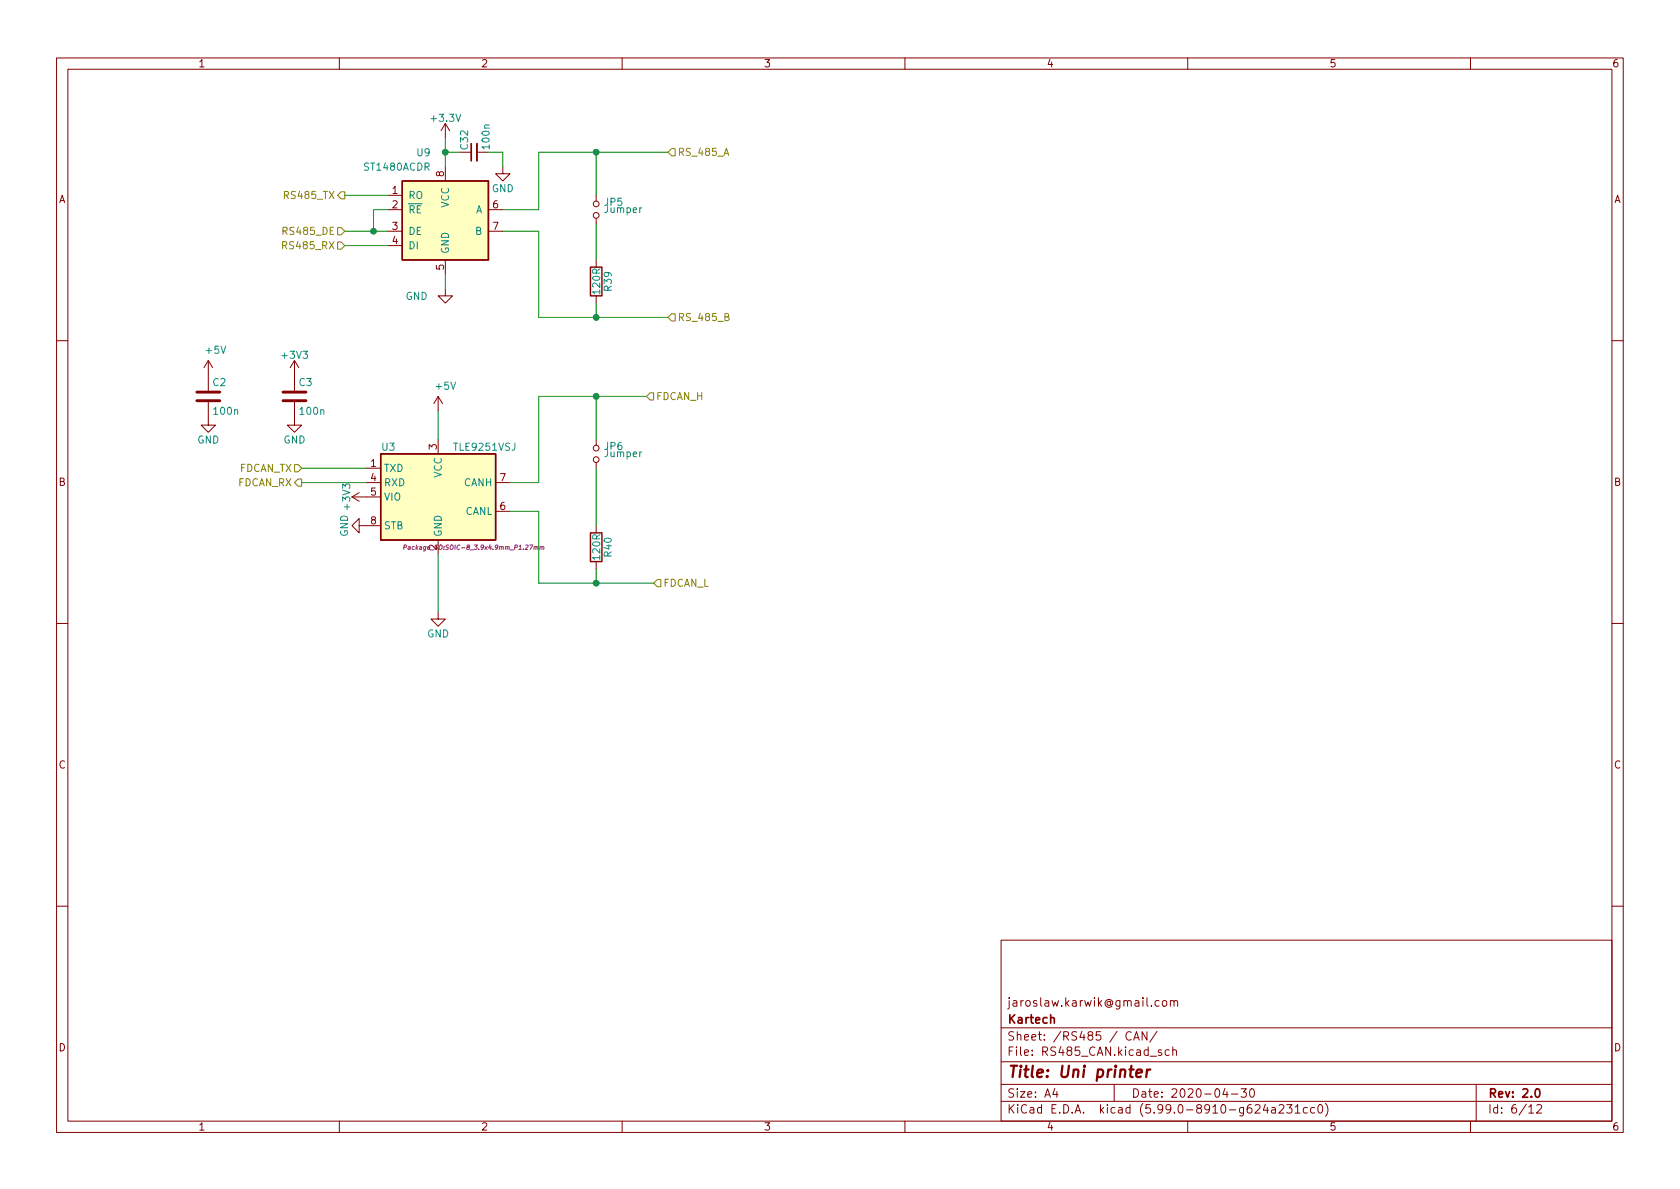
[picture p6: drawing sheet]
<svg xmlns="http://www.w3.org/2000/svg" width="297mm" height="210mm" viewBox="0 0 297 210" stroke-linecap="round" stroke-linejoin="round" font-family="sans-serif">
<g fill="none" stroke="#840000" stroke-width=".18">
<path d="M10 10.2h277v190.1h-277zM12 12.2h273v186.1h-273zM60 10.2v2M110 10.2v2M160 10.2v2M210 10.2v2M260 10.2v2M68.6 34.5h2.5M68.6 37.1h2.5M78.7 21.8v2.6M78.7 29.5v2.5M78.7 21.8l-.7 1.3"/>
<path d="M78.7 21.8l.8 1.3M81.3 26.9h2M84.3 26.9h2.1M86.4 37.1h2.5M88.9 29.5v1.2h1.3l-1.3 1.3-1.3-1.3h1.3M105.4 34.5v1.1M105.4 38.6v1M68.6 40.9h2.5M68.6 43.4h2.5M78.7 51v1.3h1.3l-1.3 1.3-1.2-1.3h1.2M78.7 46v2.5M86.4 40.9h2.5"/>
<path d="M105.4 46v1.2M105.4 52.3v1.3M10 60.2h2M36.8 71.1v4.1h1.3l-1.3 1.2-1.2-1.2h1.2M36.8 63.7l-.7 1.3M36.8 63.7v5.4M36.8 63.7l.8 1.3M52.1 71.1v4.1h1.2l-1.2 1.2-1.3-1.2h1.3M52.1 63.7l-.8 1.3M52.1 63.7v5.4M52.1 63.7l.7 1.3M77.5 70.1v2.5"/>
<path d="M77.5 77.7v2.6M77.5 70.1l-.8 1.3M77.5 70.1l.7 1.3M105.4 77.7v1M285 60.2h2M62.2 87.9h5.1M62.2 87.9l1.3 .7M63.5 93v-1.3l-1.3 1.3 1.3 1.2v-1.2h3.8M63.5 87.1l-1.3 .8M64.8 82.8h2.5M64.8 85.3h2.5M77.5 95.5v2.5"/>
<path d="M87.6 85.3h2.6M87.6 90.4h2.6M105.4 81.8v1M105.4 93v1.2M105.4 99.3v1.3M10 110.2h2M77.5 108.2v1.3h1.2l-1.2 1.2-1.3-1.2h1.3M285 110.2h2M10 160.2h2M177 166.3h108v32h-108zM204.9 177l-.4-.1-.3 .3v.4l.2 .3h.5M205.6 177l.4-.1 .3 .3v.4l-.3 .3h-.4l-.1-.3v-.4z"/>
<path d="M206.9 177.1l.2-.2 .4 .1 .1 .9M206.9 176.9v1M207.6 177.1l.2-.2 .3 .1 .1 .9M285 160.2h2M60 198.3v2M110 198.3v2M160 198.3v2M177 194.8h108M177 191.8h108M177 187.8h108M177 181.8h108M186.5 192.5l-.4 1h1"/>
<path d="M186.9 193v1M197 191.8v3M200 182.6a.6 .6 0 0 0-.7 0 .6 .6 0 0 0-.2 .7 .56 .56 0 0 0 .3 .6 .56 .56 0 0 0 .6-.1M200.4 183.9l.5-1.5 .5 1.5M200.6 183.5h.7M202.8 182.4v1.5l-.9-1.5v1.5M204.6 182.4l-1.3 1.9M205.4 185.7l-.4-.1-.2 .2 .1 .3 .5 .1v.4h-.6M206.7 185.7l-.4-.1-.3 .3v.4l.1 .3h.6M207.4 185.8l.2-.2 .3 .1 .1 .9M207.4 185.1v1.5M210 198.3v2"/>
<path d="M216.6 192.5l-.4 1h.9M216.9 193v1M217.7 193.5h1.2M219.4 192.5h1l-.5 .6 .4 .1v.7l-.2 .1h-.5l-.2-.1M221.1 192.6l.2-.1a.81 .81 0 0 1 .6 .7 .81 .81 0 0 1-.3 .8h-.2a.81 .81 0 0 1-.5-.6 .81 .81 0 0 1 .2-.8zM223.7 195.3l-.3 1h.9M224.1 195.8v1M224.9 195.9h.5l.1 .9M225.5 196.2l-.5 .1a.29 .29 0 0 0-.2 .2 .29 .29 0 0 0 .2 .3h.5M226.1 195.5l.6-.2 .2 .2 .1 .3-.9 1h.9M227.5 195.3h.9l-.5 .6 .5 .1v.7l-.3 .1h-.4l-.2-.1M229 195.8l.4-.5v1.5"/>
<path d="M229 196.8h.9M231.1 195.9l-.4-.1-.3 .3v.4l.2 .3h.5M232.4 195.9l-.4-.1-.3 .3v.4l.2 .3h.5M233.2 195.4l.2-.1a.81 .81 0 0 1 .5 .7 .81 .81 0 0 1-.3 .8h-.1a.81 .81 0 0 1-.6-.6 .81 .81 0 0 1 .3-.8zM234.4 195.1a1.72 1.72 0 0 1 0 2.3M260 198.3v2M261 191.8v6.5M270.3 195.8l.4-.5v1.5M270.3 196.8h.9M271.7 195.5l.6-.2 .2 .2 .1 .3-.9 1h.9"/>
<circle cx="105.4" cy="38.1" r=".51"/>
<circle cx="105.4" cy="36.1" r=".51"/>
<circle cx="105.4" cy="79.2" r=".51"/>
<circle cx="105.4" cy="81.3" r=".51"/>
</g>
<path d="M83.3 25.4v3M185.8 180.1l.2-.2 .3 .1 .1 .9M271.6 192.6l.2-.1a.82 .82 0 0 1 .6 .7 .82 .82 0 0 1-.3 .8h-.2a.81 .81 0 0 1-.6-.6 .81 .81 0 0 1 .3-.8z" fill="none" stroke="#840000" stroke-width=".3"/>
<path d="M200.9 189.8l1-.2v-.4l-.2-.1-.6 .1-.2 1 .2 .3 .6-.1M202.8 189.1l-.1 1.4M203.4 189.1l-.4 .1-.2 .3" fill="none" stroke="#840000" stroke-width=".4"/>
<g fill="#ffffc2" stroke="#ffffc2" stroke-width=".18">
<path d="M67.3 80.3h20.3v15.2h-20.3z"/>
<path d="M71.1 32h15.3v14h-15.3z"/>
</g>
<path d="M71.1 32h15.3v14h-15.3zM104.4 47.2h2v5.1h-2zM67.3 80.3h20.3v15.2h-20.3zM104.4 94.2h2v5.1h-2z" fill="none" stroke="#840000" stroke-width=".25"/>
<path d="M71.4 96.8h.4l.1-.3-.4-.1-.1 .8M72.2 96.7h.3v.5M72.5 96.8l-.3 .1-.1 .2 .1 .1 .3-.1M94.8 96.8l.3-.1v.5M95.5 96.7h.3v.5M95.5 96.6l-.1 .6M95.8 96.8l.3-.1v.5" fill="none" stroke="#840084" stroke-width=".18"/>
<path d="M34.8 70.9h4.1M34.8 69.3h4.1M50 70.9h4.1M50 69.3h4.1" fill="none" stroke="#840000" stroke-width=".51"/>
<path d="M84.3 25.4v3" fill="none" stroke="#840000" stroke-width=".33"/>
<path d="M60.3 33.9h.7v1.3h-.7l-.6-.7zM118.7 26.3h.7v1.3h-.7l-.6-.7zM50 43.4l.6-.1 .1-.1-.1-.3-.6-.2v1.3M59.7 42.8h.6l.7 .6-.7 .7h-.6zM59.7 40.3h.6l.7 .6-.7 .6h-.6zM118.7 55.5h.7v1.3h-.7l-.6-.7zM128.2 56h.5l.1-.2v-.2l-.6-.2v1.3h.5l.1-.1 .1-.3-.3-.3M114.9 69.5h.7v1.2h-.7l-.6-.6zM52.1 82.2h.6l.6 .6-.6 .6h-.6zM52.7 84.7h.6v1.3h-.6l-.6-.7zM116.2 102.5h.6v1.3h-.6l-.6-.7z" fill="none" stroke="#848400" stroke-width=".18"/>
<g fill="none" stroke="#008400" stroke-width=".18">
<path d="M61 34.5h7.6M68.6 37.1h-2.6v3.8M78.7 26.9h2.6M78.7 24.4v5.1M86.4 26.9h2.5v2.6M105.4 26.9v7.6M105.4 39.6v6.4M118.1 26.9h-22.9v10.2h-6.3M61 40.9h7.6M61 43.4h7.6M78.7 48.5v2.5M88.9 40.9h6.3v15.2h22.9"/>
<path d="M105.4 53.6v2.5M77.5 72.6v5.1M105.4 70.1v7.6M114.3 70.1h-19.1v15.2h-5M53.3 85.3h11.5M53.3 82.8h11.5M77.5 98v10.2M90.2 90.4h5v12.7h20.4M105.4 82.8v10.2M105.4 100.6v2.5"/>
</g>
<g fill="#008400" stroke="#008400" stroke-width=".18">
<circle cx="105.4" cy="56.1" r=".51"/>
<circle cx="105.4" cy="70.1" r=".51"/>
<circle cx="105.4" cy="103.1" r=".51"/>
<circle cx="105.4" cy="26.9" r=".51"/>
<circle cx="66" cy="40.9" r=".51"/>
<circle cx="78.7" cy="26.9" r=".51"/>
</g>
<text font-size="2.8" fill="#840000" x="178" y="190.6">Title: Uni printer</text>
<g font-size="2.1" fill="#840000">
<text x="178" y="178">jaroslaw.karwik@gmail.com</text>
<text x="178" y="184">Sheet: /RS485 / CAN/</text>
<text x="178" y="181">Kartech</text>
<text x="178" y="186.7">File: RS485_CAN.kicad_sch</text>
<text x="178" y="196.9">KiCad E.D.A. kicad (5.99.0-8910-g624a231cc0)</text>
<text x="178" y="194.1">Size: A4</text>
<text x="200" y="194.1">Date: 2020-04-30</text>
<text x="263" y="194.1">Rev: 2.0</text>
<text x="263" y="196.9">Id: 6/12</text>
</g>
<g font-size="1.8" fill="#840000">
<text x="35" y="11.9">1</text>
<text x="85" y="11.9">2</text>
<text x="135" y="11.9">3</text>
<text x="185" y="11.9">4</text>
<text x="235" y="11.9">5</text>
<text x="285" y="11.9">6</text>
<text x="10.3" y="35.9">A</text>
<text x="69.4" y="34.3">1</text>
<text x="78.5" y="31.2" transform="rotate(-90 78.5 31.2)">8</text>
<text x="285.3" y="35.9">A</text>
<text x="69.4" y="36.8">2</text>
<text x="69.4" y="40.6">3</text>
<text x="87.1" y="36.8">6</text>
<text x="87.1" y="40.6">7</text>
<text x="69.4" y="43.2">4</text>
<text x="78.5" y="47.7" transform="rotate(-90 78.5 47.7)">5</text>
<text x="65.5" y="82.5">1</text>
<text x="77.2" y="79.5" transform="rotate(-90 77.2 79.5)">3</text>
<text x="10.3" y="85.9">B</text>
<text x="65.5" y="85.1">4</text>
<text x="65.5" y="87.6">5</text>
<text x="88.4" y="85.1">7</text>
<text x="285.3" y="85.9">B</text>
<text x="65.5" y="92.7">8</text>
<text x="88.4" y="90.2">6</text>
<text x="10.3" y="135.9">C</text>
<text x="285.3" y="135.9">C</text>
<text x="10.3" y="185.9">D</text>
<text x="285.3" y="185.9">D</text>
<text x="35" y="199.9">1</text>
<text x="85" y="199.9">2</text>
<text x="135" y="199.9">3</text>
<text x="185" y="199.9">4</text>
<text x="235" y="199.9">5</text>
<text x="285" y="199.9">6</text>
</g>
<g font-size="1.8" fill="#008484">
<text x="76.4" y="21.5">+3.3V</text>
<text x="73.7" y="27.6">U9</text>
<text x="82.7" y="26.4" transform="rotate(-90 82.7 26.4)">C32</text>
<text x="86.6" y="26.2" transform="rotate(-90 86.6 26.2)">100n</text>
<text x="64.5" y="30.2">ST1480ACDR</text>
<text x="72.1" y="35.2">RO</text>
<text x="86.9" y="34">GND</text>
<text x="72.1" y="37.7">~RE</text>
<text x="72.1" y="41.5">DE</text>
<text x="79.4" y="36.7" transform="rotate(-90 79.4 36.7)">VCC</text>
<text x="84.1" y="37.7">A</text>
<text x="84.1" y="41.5">B</text>
<text x="106.9" y="36.4">JP5</text>
<text x="107" y="37.6">Jumper</text>
<text x="72.1" y="44.1">DI</text>
<text x="79.4" y="45" transform="rotate(-90 79.4 45)">GND</text>
<text x="71.7" y="53">GND</text>
<text x="106.1" y="51.9" transform="rotate(-90 106.1 51.9)">120R</text>
<text x="108.1" y="51.4" transform="rotate(-90 108.1 51.4)">R39</text>
<text x="36.5" y="62.5">+5V</text>
<text x="50" y="63.4">+3V3</text>
<text x="37.7" y="68.3">C2</text>
<text x="52.9" y="68.3">C3</text>
<text x="77.1" y="68.9">+5V</text>
<text x="37.9" y="73.3">100n</text>
<text x="53.2" y="73.3">100n</text>
<text x="34.9" y="78.4">GND</text>
<text x="50.1" y="78.4">GND</text>
<text x="67.5" y="79.7">U3</text>
<text x="67.8" y="83.4">TXD</text>
<text x="80.4" y="79.7">TLE9251VSJ</text>
<text x="106.9" y="79.6">JP6</text>
<text x="107" y="80.8">Jumper</text>
<text x="67.8" y="86">RXD</text>
<text x="67.8" y="88.5">VIO</text>
<text x="78.1" y="84.5" transform="rotate(-90 78.1 84.5)">VCC</text>
<text x="82" y="86">CANH</text>
<text x="61.5" y="94.9" transform="rotate(-90 61.5 94.9)">GND +3V3</text>
<text x="67.8" y="93.6">STB</text>
<text x="78.1" y="95" transform="rotate(-90 78.1 95)">GND</text>
<text x="82.2" y="91.1">CANL</text>
<text x="106.1" y="98.9" transform="rotate(-90 106.1 98.9)">120R</text>
<text x="108.1" y="98.4" transform="rotate(-90 108.1 98.4)">R40</text>
<text x="75.5" y="112.7">GND</text>
</g>
<g font-size="1.8" fill="#848400">
<text x="119.8" y="27.6">RS_485_A</text>
<text x="50.7" y="35.2">RS485_TX</text>
<text x="50.5" y="41.5">RS485_DE</text>
<text x="50.5" y="44.1">RS485_RX</text>
<text x="119.8" y="56.8">RS_485_B</text>
<text x="116" y="70.7">FDCAN_H</text>
<text x="42.3" y="83.4">FDCAN_TX</text>
<text x="42.1" y="86">FDCAN_RX</text>
<text x="117.2" y="103.8">FDCAN_L</text>
</g>
<text font-size="1.8" fill="#840084" x="77.2" y="97.3" transform="rotate(-90 77.2 97.3)">2</text>
<text font-size="1.1" fill="#840084" x="72.7" y="97.2">Package_SO:SOIC-8_3.9x4.9mm_P1.27mm</text>
</svg>
